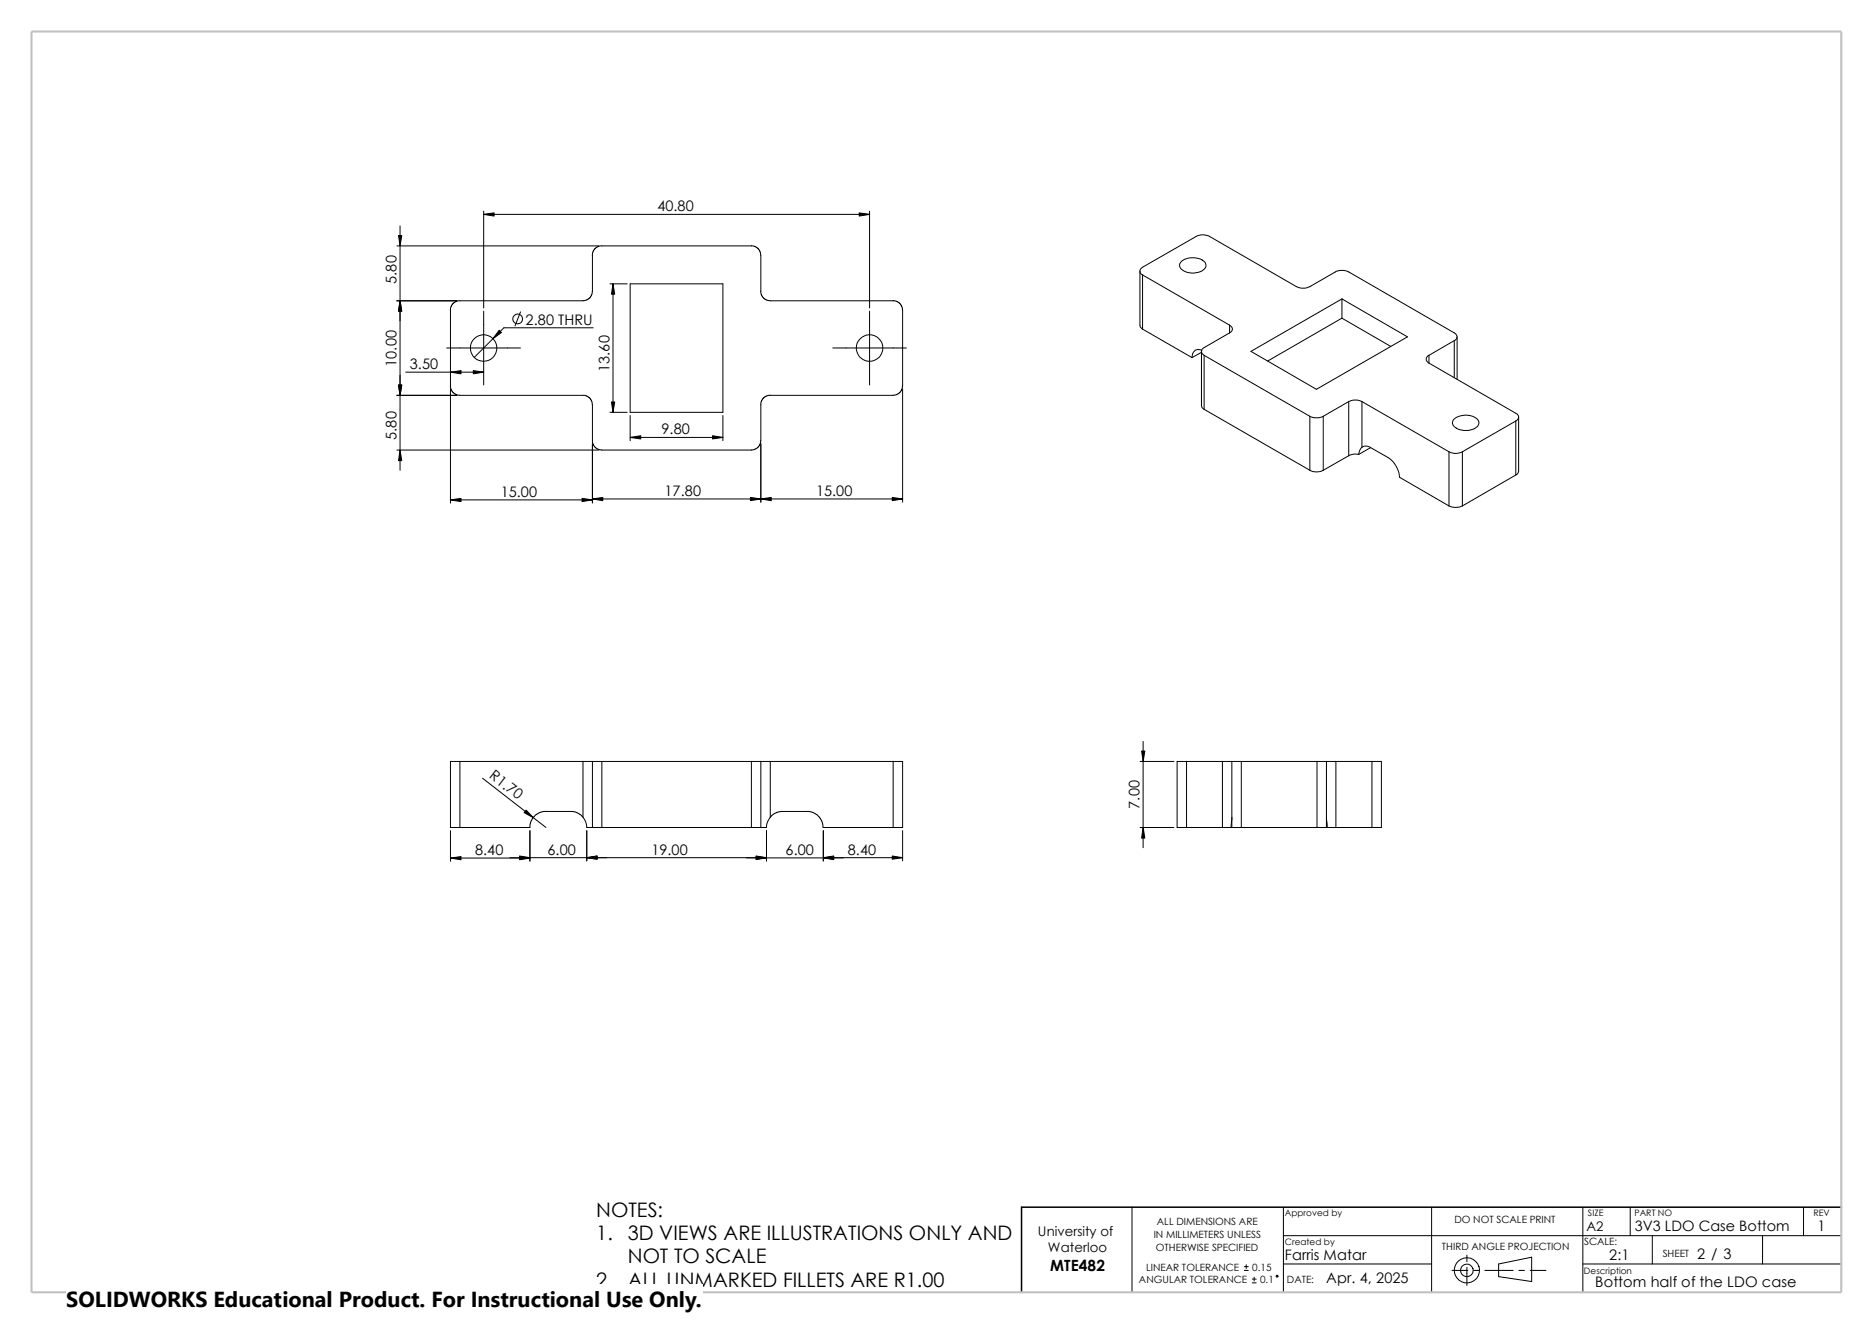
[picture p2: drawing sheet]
<svg xmlns="http://www.w3.org/2000/svg" width="420mm" height="297mm" viewBox="0 0 420 297" stroke-linecap="round" stroke-linejoin="round" font-family="sans-serif">
<g fill="none" stroke="#000" stroke-width=".22">
<path d="M89 55.2h45.2M89.7 50.7v54.8M108.5 47.4v21.7M108.5 48.1h86.5M132.8 57.3v8.4l-.4 1-.9 .6-.8 .2h-28l-.7 .2-.6 .5-.3 .5-.1 .9M168.5 55.1l1.3 .5 .7 1.1 .1 9 .4 1 .9 .6 .8 .2h27.6M168.5 55.2h-34l-.6 .2-.6 .5-.3 .5-.2 .9M195 47.4v21.7M265 58.6a4.1 4.1 0 0 1 5.3 .4 1.46 1.46 0 0 1-1.2 2 3.8 3.8 0 0 1-4.5-1.1 1.06 1.06 0 0 1 .4-1.3zM89 67.5h13.4M100.2 78.1h16.5M101 69.6v17.4l.3 .6 .5 .6 .5 .3 .8 .2h28l.4 .1 .9 .7 .4 .9v8.8l.5 1 1.1 .7h34.6l1.1-.7 .5-1v-9l.8-1.1 .5-.3 .8-.2"/>
<path d="M108.5 69.8v16.6M116.7 70l-1.2 3.1M133 73.5h-20l-6.7 6.7M136.8 63.7h3.8M137.5 63.7v28.8M141.3 63.7h20.8v28.8h-20.8zM186.7 78.1h16.5M195 69.8v16.6M200.3 67.4l.8 .2 .8 .6 .3 .5 .2 .9v17l-.2 .8-.6 .8-1.3 .5h-27.6M255.6 60.8v12.1l.1 .5 .5 .4M256.2 61.7a.93 .93 0 0 1-.6-.9 .93 .93 0 0 1 .6-.9l12-6.9a3.2 3.2 0 0 1 3 0l19.5 11.3a3.5 3.5 0 0 0 3 0l5.7-3.3a3.5 3.5 0 0 1 3 0l23.7 13.7a.91 .91 0 0 1 .6 .8 .91 .91 0 0 1-.6 .9M256.2 61.7l19.5 11.2"/>
<path d="M256.2 73.8l11.1 6.4M256.2 61.7v12.1M269.4 78.8v12.2l.1 .4 .5 .4M269.4 79l-2.1 1.2M269.5 78.6a1.5 1.5 0 0 0-1.7 .1 1.5 1.5 0 0 0-.5 1.5M270 79.7l23.7 13.7M270 79.7v12.1M275.7 72.9a.91 .91 0 0 1 .7 .9 .91 .91 0 0 1-.7 .9M275.7 74.7l-5.7 3.3a.93 .93 0 0 0-.6 .8 .93 .93 0 0 0 .6 .9M275.7 72.9v1.8M280.5 78.8l20.4-11.7 14.7 8.5-20.4 11.7zM300.9 71.4l-16.6 9.6"/>
<path d="M300.9 71.4l11 6.3M300.9 67.1v4.3M320.4 79.7v1.7M320.4 79.7a.91 .91 0 0 0-.6 .9 .91 .91 0 0 0 .6 .8M326.1 76.4v8.3M326.1 76.4l-5.7 3.3M326.7 75.6v9.5M89 88.7h13.4M91 83.5h17.5M101 87.2v25.7M132.8 99.6v13.3M136.8 92.5h3.8"/>
<path d="M141.3 93.2v5.6M141.3 98.1h20.8M162.1 93.2v5.6M170.6 99.6v13M202.4 87.2v25.4M270 91.8l23.7 13.7M293.7 93.4a3.5 3.5 0 0 0 3 0M293.7 93.4v12.1M296.7 93.4v12.1M302.4 90.1l-5.7 3.3M302.4 90.1v12.1M302.4 90.1a3.4 3.4 0 0 1 3 0"/>
<path d="M305.4 90.1l19.5 11.2M305.4 90.1v10.2M320.4 81.4l19.5 11.3a.91 .91 0 0 1 .6 .9 .91 .91 0 0 1-.6 .8M326.1 94a4.1 4.1 0 0 1 5.3 .2 1.39 1.39 0 0 1-.9 2 4.1 4.1 0 0 1-4.7-.8 1.02 1.02 0 0 1 .3-1.4zM339.9 94.4l-12 6.9M339.9 94.4v12.2M340.5 93.6v12.1l-.1 .5-.5 .4M89 101h45.2M101 112.1h31.8M132.8 111.9h69.6M293.7 105.5a3.2 3.2 0 0 0 3 0M302.4 102.2l-5.7 3.3"/>
<path d="M304.7 101.9a3.3 3.3 0 0 0-2.3 .3M305.4 100.3l-.4 .6-.3 1M305.4 100.3a1.76 1.76 0 0 1 1.9 .1M307.3 100.4l4 2.3a5.8 5.8 0 0 1 2.5 4.4l11.1 6.4M307.3 100.4l-2.6 1.5M324.9 101.3v12.2M324.9 101.3a3.2 3.2 0 0 0 3 0M324.9 113.5a3.5 3.5 0 0 0 3 0M327.9 101.3v12.2M339.9 106.6l-12 6.9M103.1 170.8h-2.1v14.8h2.1M103.1 170.8h27.6"/>
<path d="M103.1 170.8v14.8M108.2 174.6l14.2 11M130.7 170.8v12.5l.7 1.3 .2 1h1.2M130.7 170.8h2.1M132.8 170.8v14.8M132.8 170.8h2.2M135 170.8h33.5M135 170.8v14.8M168.5 170.8h2.1M168.5 170.8v14.8M170.6 170.8h2.1M170.6 170.8v14.8"/>
<path d="M172.7 170.8h27.6M172.7 170.8v12.5M200.3 170.8v14.8M200.3 170.8h2.1v14.8h-2.1M255.7 170.8h7.5M256.3 166.3v23.9M266.1 170.8h-2.2v14.8h2.2M266.1 170.8h8M266.1 170.8v14.8M274.1 170.8h2.1M274.1 170.8v14.8M276.2 170.8h2.1"/>
<path d="M276.2 170.8v14.8M278.3 170.8v14.8M278.3 170.8h17M295.3 170.8h2.1M295.3 170.8v14.8M297.4 170.8h2.2M297.4 170.8v14.8M299.6 170.8h8M299.6 170.8v14.8M307.6 170.8h2.2v14.8h-2.2M307.6 170.8v14.8M101 186.4v6.8"/>
<path d="M101 192.5h17.8M114.3 192.4h57.6M118.8 186.4v6.8M122.4 182l-1.4 .3-1.2 .7-.8 1.4-.2 1.2h-15.7M122.4 182h6.1l1.5 .6 .7 .7M131.6 186.4v6.7M132.8 185.6h2.2M135 185.6h33.5M167.4 192.4h21.7M168.5 185.6h2.1M171.9 186.4v6.8M172.7 183.3l1-.8 1.4-.5h6.4l1.5 .6 .8 .8 .6 1 .2 1.2h15.7"/>
<path d="M172.7 183.3l-.7 1.5-.1 .8h-1.3M184.6 192.4h17.8M184.6 186.4v6.8M202.4 186.4v6.7M255.7 185.6h7.5M266.1 185.6h8M274.1 185.6h2M276.1 185.6h.1M276.2 185.6h2.1M276.2 183.3l-.1 2.3M278.3 185.6h17M295.3 185.6h2.1"/>
<path d="M297.4 183.3l.2 2.3M297.4 185.6h.2M297.6 185.6h2M299.6 185.6h8M253.8 270.8v19.1M287.8 277.2h125.1M287.8 270.8v19.1M321 270.8v19.1M354.9 270.8v19.1M365.5 270.8v6.4M370.5 277.2v6.3M395.2 277.2v6.3"/>
<path d="M404.4 270.8v6.4M279 285h.9M279 284.1h.9M279.4 283.7v.9M280.8 287.8h.9M280.8 286.9h.9M281.2 286.5v.9M287.8 283.5h33.2M325.6 285h3.5M328.9 281.6v1.4M328.9 284.3v4.1M330.4 285h1.3"/>
<path d="M333 285h6.3M336 283.5l7.5-1.5v5.5l-7.5-1.1zM340.6 285h1.2M343.1 285h3.6M354.9 283.5h58"/>
<circle cx="108.4" cy="78.1" r="2.96"/>
<circle cx="116.1" cy="71.5" r="1.1"/>
<circle cx="195" cy="78.1" r="2.97"/>
<circle cx="286.4" cy="286.3" r=".21"/>
<circle cx="328.9" cy="285" r="1.42"/>
<circle cx="328.9" cy="285" r="2.83"/>
</g>
<path d="M412.9 270.8h-183.8v19.1" fill="none" stroke="#000" stroke-width=".34"/>
<path d="M7.1 7.1h405.8v282.8h-405.8z" fill="none" stroke="#c0c0c0" stroke-width=".47"/>
<g fill="#000" stroke="#000" stroke-width=".22">
<path d="M89.4 52.8h.7l-.4 2.4zM108.5 48.1l2.3-.3v.7zM192.7 47.8l2.3 .3-2.3 .4zM89.7 67.5l.4 2.3h-.7zM111.9 74.1l.5 .5-1.9 1.4zM137.5 63.7l.3 2.3h-.7zM89.4 86.4h.7l-.4 2.3zM101 83.5l2.4-.4v.8zM106.1 83.1l2.4 .4-2.4 .4zM137.1 90.2h.7l-.3 2.3zM141.3 98.1l2.4-.4v.8zM159.8 97.7l2.3 .4-2.3 .4z"/>
<path d="M89.7 101l.4 2.3h-.7zM101 112.1l2.4-.3v.7zM130.5 111.8l2.3 .3-2.3 .4zM132.8 111.9l2.4-.3v.7zM168.3 111.6l2.3 .3-2.3 .4zM170.6 111.9l2.3-.3v.7zM200.1 111.6l2.3 .3-2.3 .4zM256 168.5h.7l-.4 2.3zM101 192.5l2.4-.3v.7zM116.5 192.2l2.3 .3-2.3 .4zM116.5 192l2.3 .4-2.3 .3zM118 181.7l1.6 1.7-2.1-1.1z"/>
<path d="M131.6 192.4l2.3-.4v.7zM169.5 192l2.4 .4-2.4 .3zM169.5 192.1l2.4 .3-2.4 .4zM184.6 192.4l2.3-.4v.7zM184.6 192.4l2.3-.3v.7zM200.1 192l2.3 .4-2.3 .3zM256.3 185.6l.4 2.4h-.7z"/>
</g>
<path d="M14.9 288.1h142.6v8.9h-142.6z" fill="#fff"/>
<text font-size="4.9" x="14.9" y="293.3">SOLIDWORKS Educational Product. For Instructional Use Only.</text>
<g font-size="4.5">
<text x="133.7" y="273.1">NOTES:</text>
<text x="133.7" y="278.3">1.</text>
<text x="140.8" y="278.3">3D VIEWS ARE ILLUSTRATIONS ONLY AND</text>
<text x="140.8" y="283.4">NOT TO SCALE</text>
<text x="133.7" y="288.6">2.</text>
<text x="140.8" y="288.6">ALL UNMARKED FILLETS ARE R1.00</text>
</g>
<text font-size="3.5" x="235.5" y="285">MTE482</text>
<g font-size="3.3">
<text x="147.4" y="47.4">40.80</text>
<text x="88.9" y="63.7" transform="rotate(-90 88.9 63.7)">5.80</text>
<text x="117.9" y="72.8">2.80 THRU</text>
<text x="88.9" y="82.3" transform="rotate(-90 88.9 82.3)">10.00</text>
<text x="91.9" y="82.8">3.50</text>
<text x="136.7" y="83.4" transform="rotate(-90 136.7 83.4)">13.60</text>
<text x="88.9" y="98.7" transform="rotate(-90 88.9 98.7)">5.80</text>
<text x="148.3" y="97.5">9.80</text>
<text x="112.3" y="111.5">15.00</text>
<text x="149" y="111.3">17.80</text>
<text x="183" y="111.3">15.00</text>
<text x="109.6" y="174.4" transform="rotate(38 109.6 174.4)">R1.70</text>
<text x="255.5" y="181.4" transform="rotate(-90 255.5 181.4)">7.00</text>
<text x="106.5" y="191.8">8.40</text>
<text x="122.8" y="191.7">6.00</text>
<text x="146.1" y="191.7">19.00</text>
<text x="176.2" y="191.8">6.00</text>
<text x="190.1" y="191.7">8.40</text>
<text x="407.5" y="276.1">1</text>
<text x="288.1" y="282.7">Farris Matar</text>
<text x="297.4" y="287.8">Apr. 4, 2025</text>
<text x="360.8" y="282.7">2:1</text>
<text x="380.5" y="282.3">2 / 3</text>
<text x="357.7" y="288.6">Bottom half of the LDO case</text>
</g>
<text font-size="3.2" x="366.6" y="276.1">3V3 LDO Case Bottom</text>
<g font-size="3">
<text x="232.7" y="277.2">University of</text>
<text x="235" y="280.9">Waterloo</text>
<text x="355.7" y="276.1">A2</text>
</g>
<g font-size="2.2">
<text x="259.4" y="274.7">ALL DIMENSIONS ARE</text>
<text x="326.1" y="274.4">DO NOT SCALE PRINT</text>
<text x="258.7" y="277.7">IN MILLIMETERS UNLESS</text>
<text x="259.2" y="280.7">OTHERWISE SPECIFIED</text>
<text x="323.3" y="280.4">THIRD ANGLE PROJECTION</text>
<text x="355.2" y="279.3">SCALE:</text>
<text x="372.8" y="282">SHEET</text>
<text x="255.4" y="287.9">ANGULAR TOLERANCE</text>
<text x="257" y="285">LINEAR TOLERANCE</text>
<text x="280.8" y="285">0.15</text>
<text x="282.6" y="287.9">0.1</text>
<text x="288.6" y="287.9">DATE:</text>
</g>
<g font-size="2">
<text x="288.1" y="272.8">Approved by</text>
<text x="356.1" y="272.7">SIZE</text>
<text x="366.5" y="272.7">PART NO</text>
<text x="406.6" y="272.7">REV</text>
<text x="288.1" y="279.2">Created by</text>
<text x="355.2" y="285.7">Description</text>
</g>
</svg>
